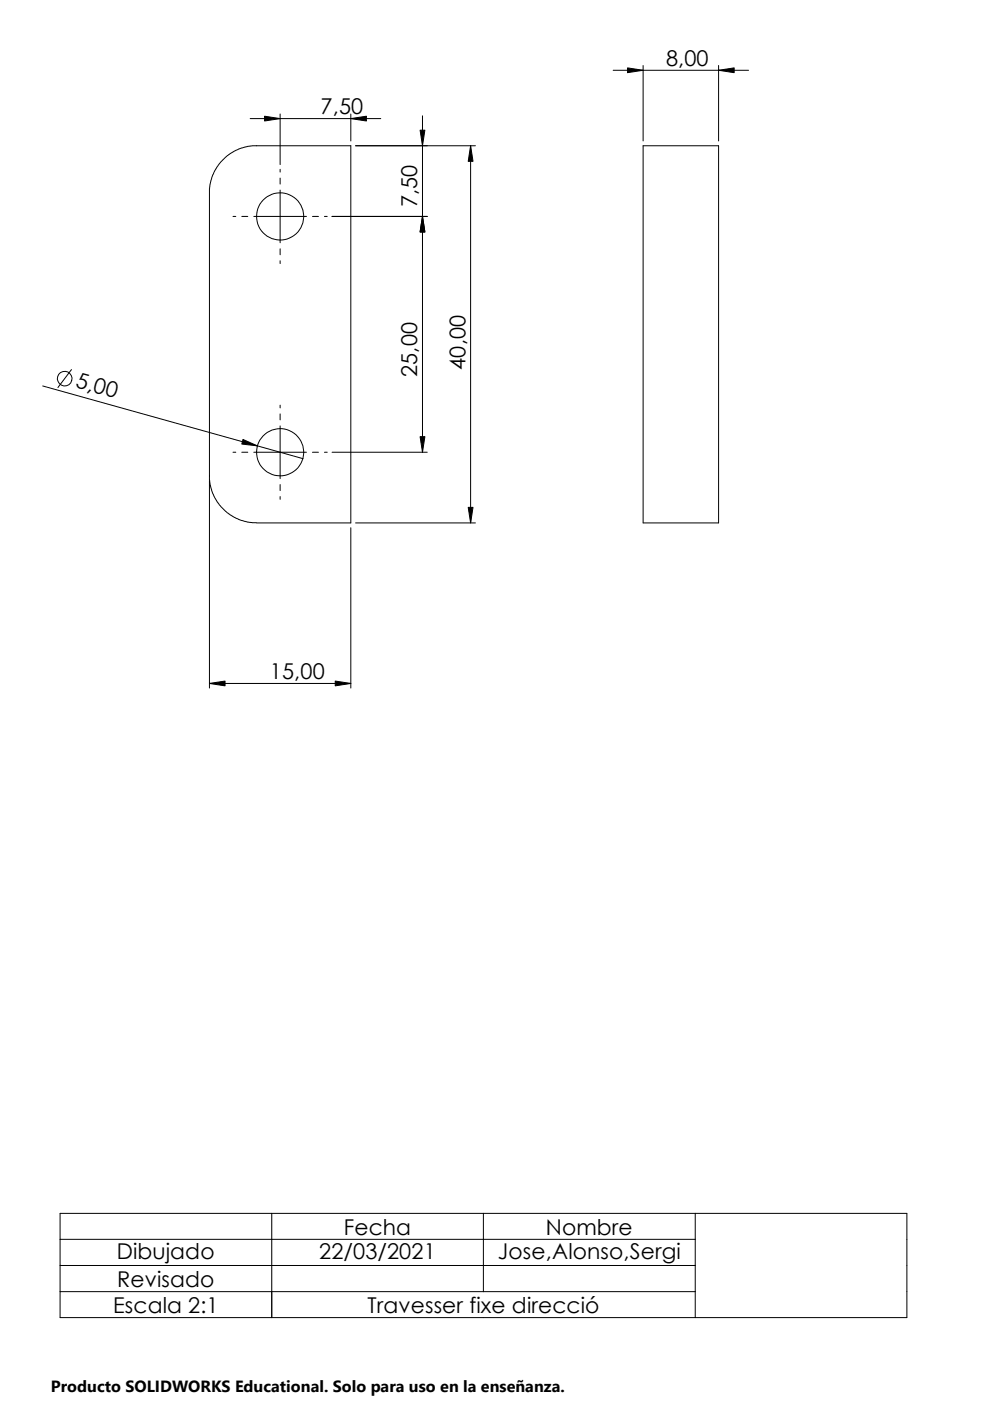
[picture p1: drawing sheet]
<svg xmlns="http://www.w3.org/2000/svg" width="210mm" height="297mm" viewBox="0 0 210 297" stroke-linecap="round" stroke-linejoin="round" font-family="sans-serif">
<g fill="none" stroke="#000" stroke-width=".21">
<path d="M130 14.9h28.7M133.1 14.4l3.3 .5-3.3 .5zM136.4 13.9v16M152.4 14.9l3.3-.5v1zM152.4 13.9v16M53 25.1h27.7M56.1 24.6l3.3 .5-3.3 .6zM59.4 24.2v10.7M59.4 35.9v.6M59.4 37.8v1.2M74.4 25.1l3.3-.5v1.1zM74.4 24.2v5.7"/>
<path d="M75.4 30.9h25.4M89.1 27.6h1l-.5 3.3zM89.6 24.6v71.3M99.8 30.9l.5 3.3h-1zM99.8 30.9v80M136.4 30.9h16v80h-16zM49.4 45.9h.6M51.3 45.9h1.2M53.8 45.9h11.2M59.4 40.3v11.2M59.4 52.7v1.3M59.4 55.3v.6"/>
<path d="M66.3 45.9h1.2M68.8 45.9h.6M70.4 45.9h20.2M89.6 45.9l.5 3.3h-1zM15.2 78.4l-2.9 3.8M9.1 81.8l55.1 15.4M49.4 95.9h.6M51.3 95.9h1.2M51.5 93.2l3.1 1.3-3.3-.4zM53.8 95.9h11.2M59.4 85.9v.6M59.4 87.8v1.2"/>
<path d="M59.4 90.3v11.2M66.3 95.9h1.2M68.8 95.9h.6M70.4 95.9h20.2M89.1 92.6h1l-.5 3.3zM44.4 101.9v44M54.4 110.8l-1.6-.1-1.6-.3-1.5-.7-1.5-.9-1.7-1.8-.9-1.4-.7-1.6-.4-1.6-.1-62.4 .3-1.7 .4-1.3 1-1.7 1.7-1.9 1.9-1.4 2.1-.8 1.7-.3h20.9v80h-20M59.4 102.7v1.3M59.4 105.3v.6M74.4 111.9v34M75.4 110.9h25.4M99.3 107.6h1l-.5 3.3z"/>
<path d="M44.4 144.9l3.3-.5v1zM44.4 144.9h30M71.1 144.4l3.3 .5-3.3 .5zM12.7 257.3h179.6v22.1h-179.6zM57.6 257.3v22.1M102.5 257.3v16.6M147.4 257.3v22.1M12.7 262.8h134.7M12.7 268.3h134.7M12.7 273.9h134.7"/>
<circle cx="59.4" cy="45.9" r="5"/>
<circle cx="13.7" cy="80.3" r="1.54"/>
<circle cx="59.4" cy="95.9" r="5"/>
</g>
<path d="M133.1 14.4l3.3 .5-3.3 .5zM152.4 14.9l3.3-.5v1zM56.1 24.6l3.3 .5-3.3 .6zM74.4 25.1l3.3-.5v1.1zM89.1 27.6h1l-.5 3.3zM99.8 30.9l.5 3.3h-1zM89.6 45.9l.5 3.3h-1zM51.5 93.2l3.1 1.3-3.3-.4zM89.1 92.6h1l-.5 3.3zM99.3 107.6h1l-.5 3.3zM44.4 144.9l3.3-.5v1zM71.1 144.4l3.3 .5-3.3 .5z" fill="#000"/>
<path d="M10.8 291.5h104.2v5.5h-104.2z" fill="#fff"/>
<g font-size="4.6">
<text x="141.2" y="14">8,00</text>
<text x="68" y="24.2">7,50</text>
<text x="88.5" y="43.9" transform="rotate(-90 88.5 43.9)">7,50</text>
<text x="15.8" y="82.1" transform="rotate(15 15.8 82.1)">5,00</text>
<text x="88.5" y="79.9" transform="rotate(-90 88.5 79.9)">25,00</text>
<text x="98.7" y="78.4" transform="rotate(-90 98.7 78.4)">40,00</text>
<text x="57.2" y="144">15,00</text>
<text x="72.9" y="261.8">Fecha</text>
<text x="115.7" y="261.8">Nombre</text>
<text x="24.8" y="266.9">Dibujado</text>
<text x="67.7" y="266.9">22/03/2021</text>
<text x="105.6" y="266.9">Jose,Alonso,Sergi</text>
<text x="24.8" y="272.8">Revisado</text>
<text x="24" y="278.4">Escala 2:1</text>
<text x="77.9" y="278.4">Travesser fixe direcció</text>
</g>
<text font-size="3.4" x="10.8" y="295.2">Producto SOLIDWORKS Educational. Solo para uso en la enseñanza.</text>
</svg>
